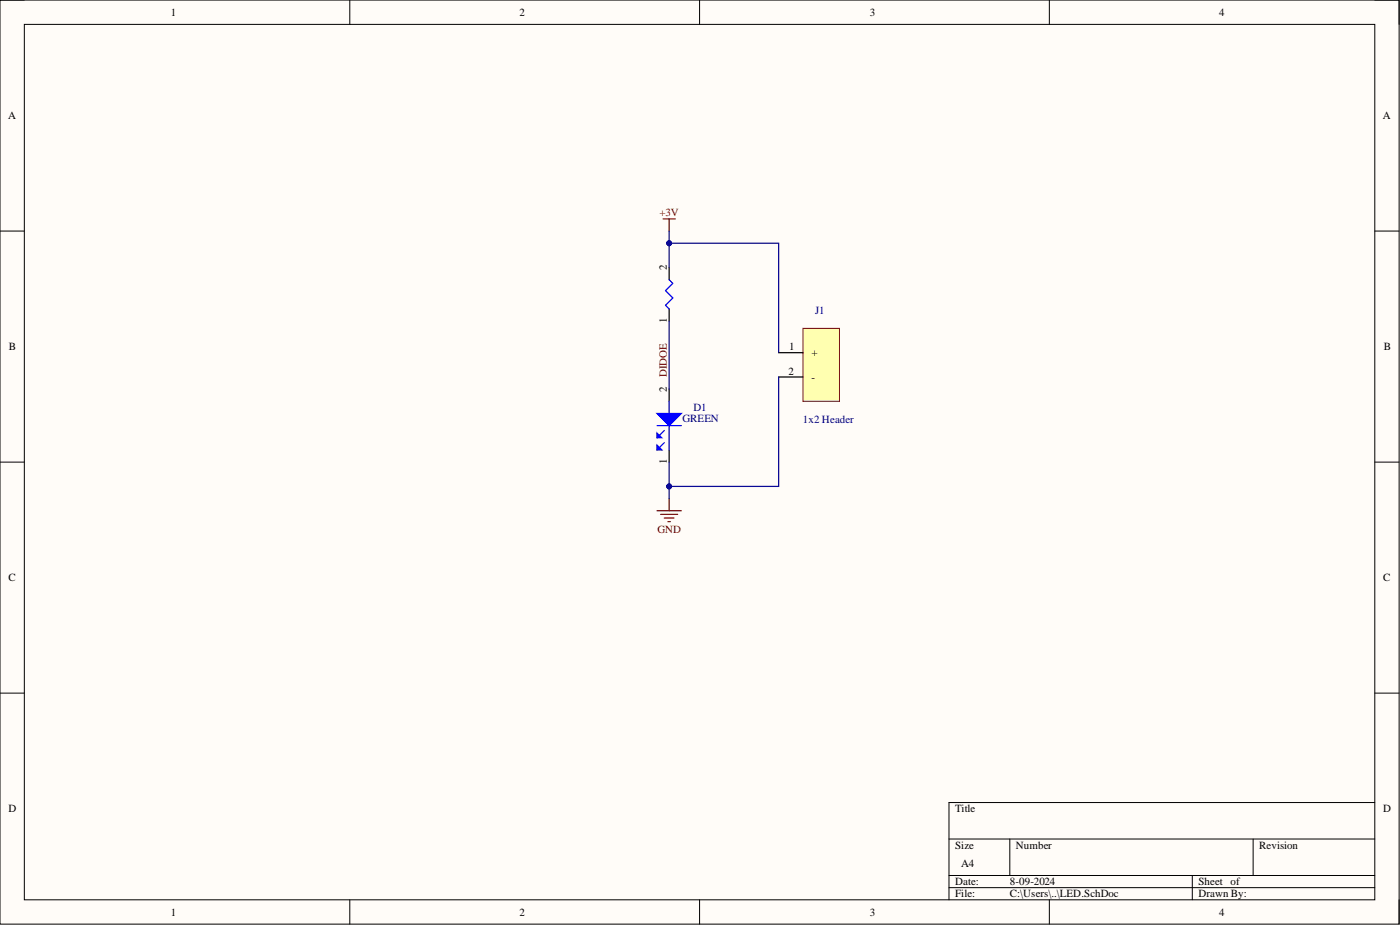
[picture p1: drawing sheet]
<svg xmlns="http://www.w3.org/2000/svg" width="292mm" height="193mm" viewBox="0 0 292 193" stroke-linecap="round" stroke-linejoin="round" font-family="sans-serif">
<path d="M0 0h291.9v192.8h-291.9z" fill-rule="evenodd" fill="#fffcf8"/>
<path d="M0 0h291.9v192.8h-291.9z" fill="none" stroke="#000" stroke-width=".21"/>
<path d="M5.1 5.1h281.7v182.6h-281.7z" fill-rule="evenodd" fill="#fffcf8"/>
<g fill="none" stroke="#000" stroke-width=".21">
<path d="M0 0h5.1M5.1 5.1h281.7v182.6h-281.7zM73 0v5.1M146 0v5.1M218.9 0v5.1M286.8 0h5.1v5.1M0 48.2h5.1M286.8 48.2h5.1M0 96.4h5.1M286.8 96.4h5.1M0 144.6h5.1M286.8 144.6h5.1"/>
<path d="M198 175h88.8M210.7 175v7.6M261.5 175v7.6M286.8 167.4h-88.8v20.3M73 187.7v5.1M146 187.7v5.1M198 182.6h88.8M198 185.2h88.8M218.9 187.7v5.1M248.8 182.6v5.1M291.9 187.7v5.1"/>
</g>
<path d="M167.5 68.5h7.7v15.2h-7.7z" fill-rule="evenodd" fill="#ffffb0"/>
<path d="M167.5 68.5h7.7v15.2h-7.7z" fill="none" stroke="#800000" stroke-width=".21"/>
<path d="M139.6 55.8v2.6M139.6 64.4v2.6M162.5 73.6h5M162.5 78.6h5M139.6 81.2v2.5M139.6 93.9v2.5" fill="none" stroke="#000" stroke-width=".25"/>
<path d="M139.6 58.4l.8 .7-1.5 1.5 1.5 1.6-1.5 1.5 .7 .7M137.1 88.8h5.1M138.6 89.8l-1.5 1.5M139.6 83.7v2.6M139.6 88.8v5.1" fill="none" stroke="#00f" stroke-width=".25"/>
<path d="M138.3 45.7h2.6M139.6 45.7v2.5M137.1 106.5h5.1M137.8 107.3h3.6M138.6 108.1h2M139.4 108.8h.5M139.6 104v2.5" fill="none" stroke="#800000" stroke-width=".25"/>
<path d="M137.1 86.3h5.1l-2.6 2.5z" fill="#00f"/>
<path d="M137.1 86.3h5.1l-2.6 2.5z" fill="none" stroke="#00f" stroke-width=".25"/>
<path d="M137.1 90.3l1 1h-1z" fill="#00f"/>
<path d="M137.1 90.3l1 1h-1zM138.6 92.3l-1.5 1.6" fill="none" stroke="#00f" stroke-width=".25"/>
<path d="M137.1 92.8l1 1.1h-1z" fill="#00f"/>
<path d="M137.1 92.8l1 1.1h-1z" fill="none" stroke="#00f" stroke-width=".25"/>
<path d="M139.6 55.8v-5.1h22.9v22.9" fill="none" stroke="#000080" stroke-width=".25"/>
<circle cx="139.6" cy="50.7" r=".51" fill="#000080"/>
<circle cx="139.6" cy="50.7" r=".51" fill="none" stroke="#000080" stroke-width=".21"/>
<path d="M162.5 78.6v22.9h-22.9v-5.1" fill="none" stroke="#000080" stroke-width=".25"/>
<circle cx="139.6" cy="101.5" r=".51" fill="#000080"/>
<circle cx="139.6" cy="101.5" r=".51" fill="none" stroke="#000080" stroke-width=".21"/>
<path d="M139.6 48.2v2.5" fill="none" stroke="#000080" stroke-width=".25"/>
<circle cx="139.6" cy="50.7" r=".51" fill="#000080"/>
<circle cx="139.6" cy="50.7" r=".51" fill="none" stroke="#000080" stroke-width=".21"/>
<path d="M139.6 101.5v2.5" fill="none" stroke="#000080" stroke-width=".25"/>
<circle cx="139.6" cy="101.5" r=".51" fill="#000080"/>
<circle cx="139.6" cy="101.5" r=".51" fill="none" stroke="#000080" stroke-width=".21"/>
<path d="M139.6 67v14.2" fill="none" stroke="#000080" stroke-width=".25"/>
<g font-size="2.3">
<text x="35.6" y="3.3">1</text>
<text x="108.4" y="3.3">2</text>
<text x="181.5" y="3.3">3</text>
<text x="254.3" y="3.3">4</text>
<text x="1.7" y="24.9">A</text>
<text x="288.5" y="24.9">A</text>
<text x="139.1" y="56.3" transform="rotate(-90 139.1 56.3)">2</text>
<text x="139.1" y="67.3" transform="rotate(-90 139.1 67.3)">1</text>
<text x="1.9" y="73.1">B</text>
<text x="164.7" y="73.1">1</text>
<text x="169.3" y="74.3">+</text>
<text x="288.7" y="73.1">B</text>
<text x="139.1" y="81.7" transform="rotate(-90 139.1 81.7)">2</text>
<text x="164.5" y="78.1">2</text>
<text x="169.3" y="79.4">-</text>
<text x="139.1" y="96.7" transform="rotate(-90 139.1 96.7)">1</text>
<text x="1.8" y="121.3">C</text>
<text x="288.6" y="121.3">C</text>
<text x="1.8" y="169.5">D</text>
<text x="199.3" y="169.5">Title</text>
<text x="288.6" y="169.5">D</text>
<text x="199.3" y="177.1">Size</text>
<text x="212" y="177.1">Number</text>
<text x="262.7" y="177.1">Revision</text>
<text x="199.3" y="184.7">Date:</text>
<text x="200.5" y="180.9">A4</text>
<text x="210.7" y="184.7">8-09-2024</text>
<text x="250" y="184.7">Sheet of</text>
<text x="35.6" y="191">1</text>
<text x="108.4" y="191">2</text>
<text x="181.5" y="191">3</text>
<text x="199.3" y="187.2">File:</text>
<text x="210.7" y="187.2">C:\Users\..\LED.SchDoc</text>
<text x="250" y="187.2">Drawn By:</text>
<text x="254.3" y="191">4</text>
</g>
<g font-size="2.3" fill="#800000">
<text x="137.6" y="45.2">+3V</text>
<text x="139.1" y="78.6" transform="rotate(-90 139.1 78.6)">DIDOE</text>
<text x="137.2" y="111.1">GND</text>
</g>
<g font-size="2.3" fill="#000080">
<text x="170.1" y="65.5">J1</text>
<text x="142.4" y="88">GREEN</text>
<text x="144.7" y="85.7">D1</text>
<text x="167.5" y="88.3">1x2 Header</text>
</g>
</svg>
